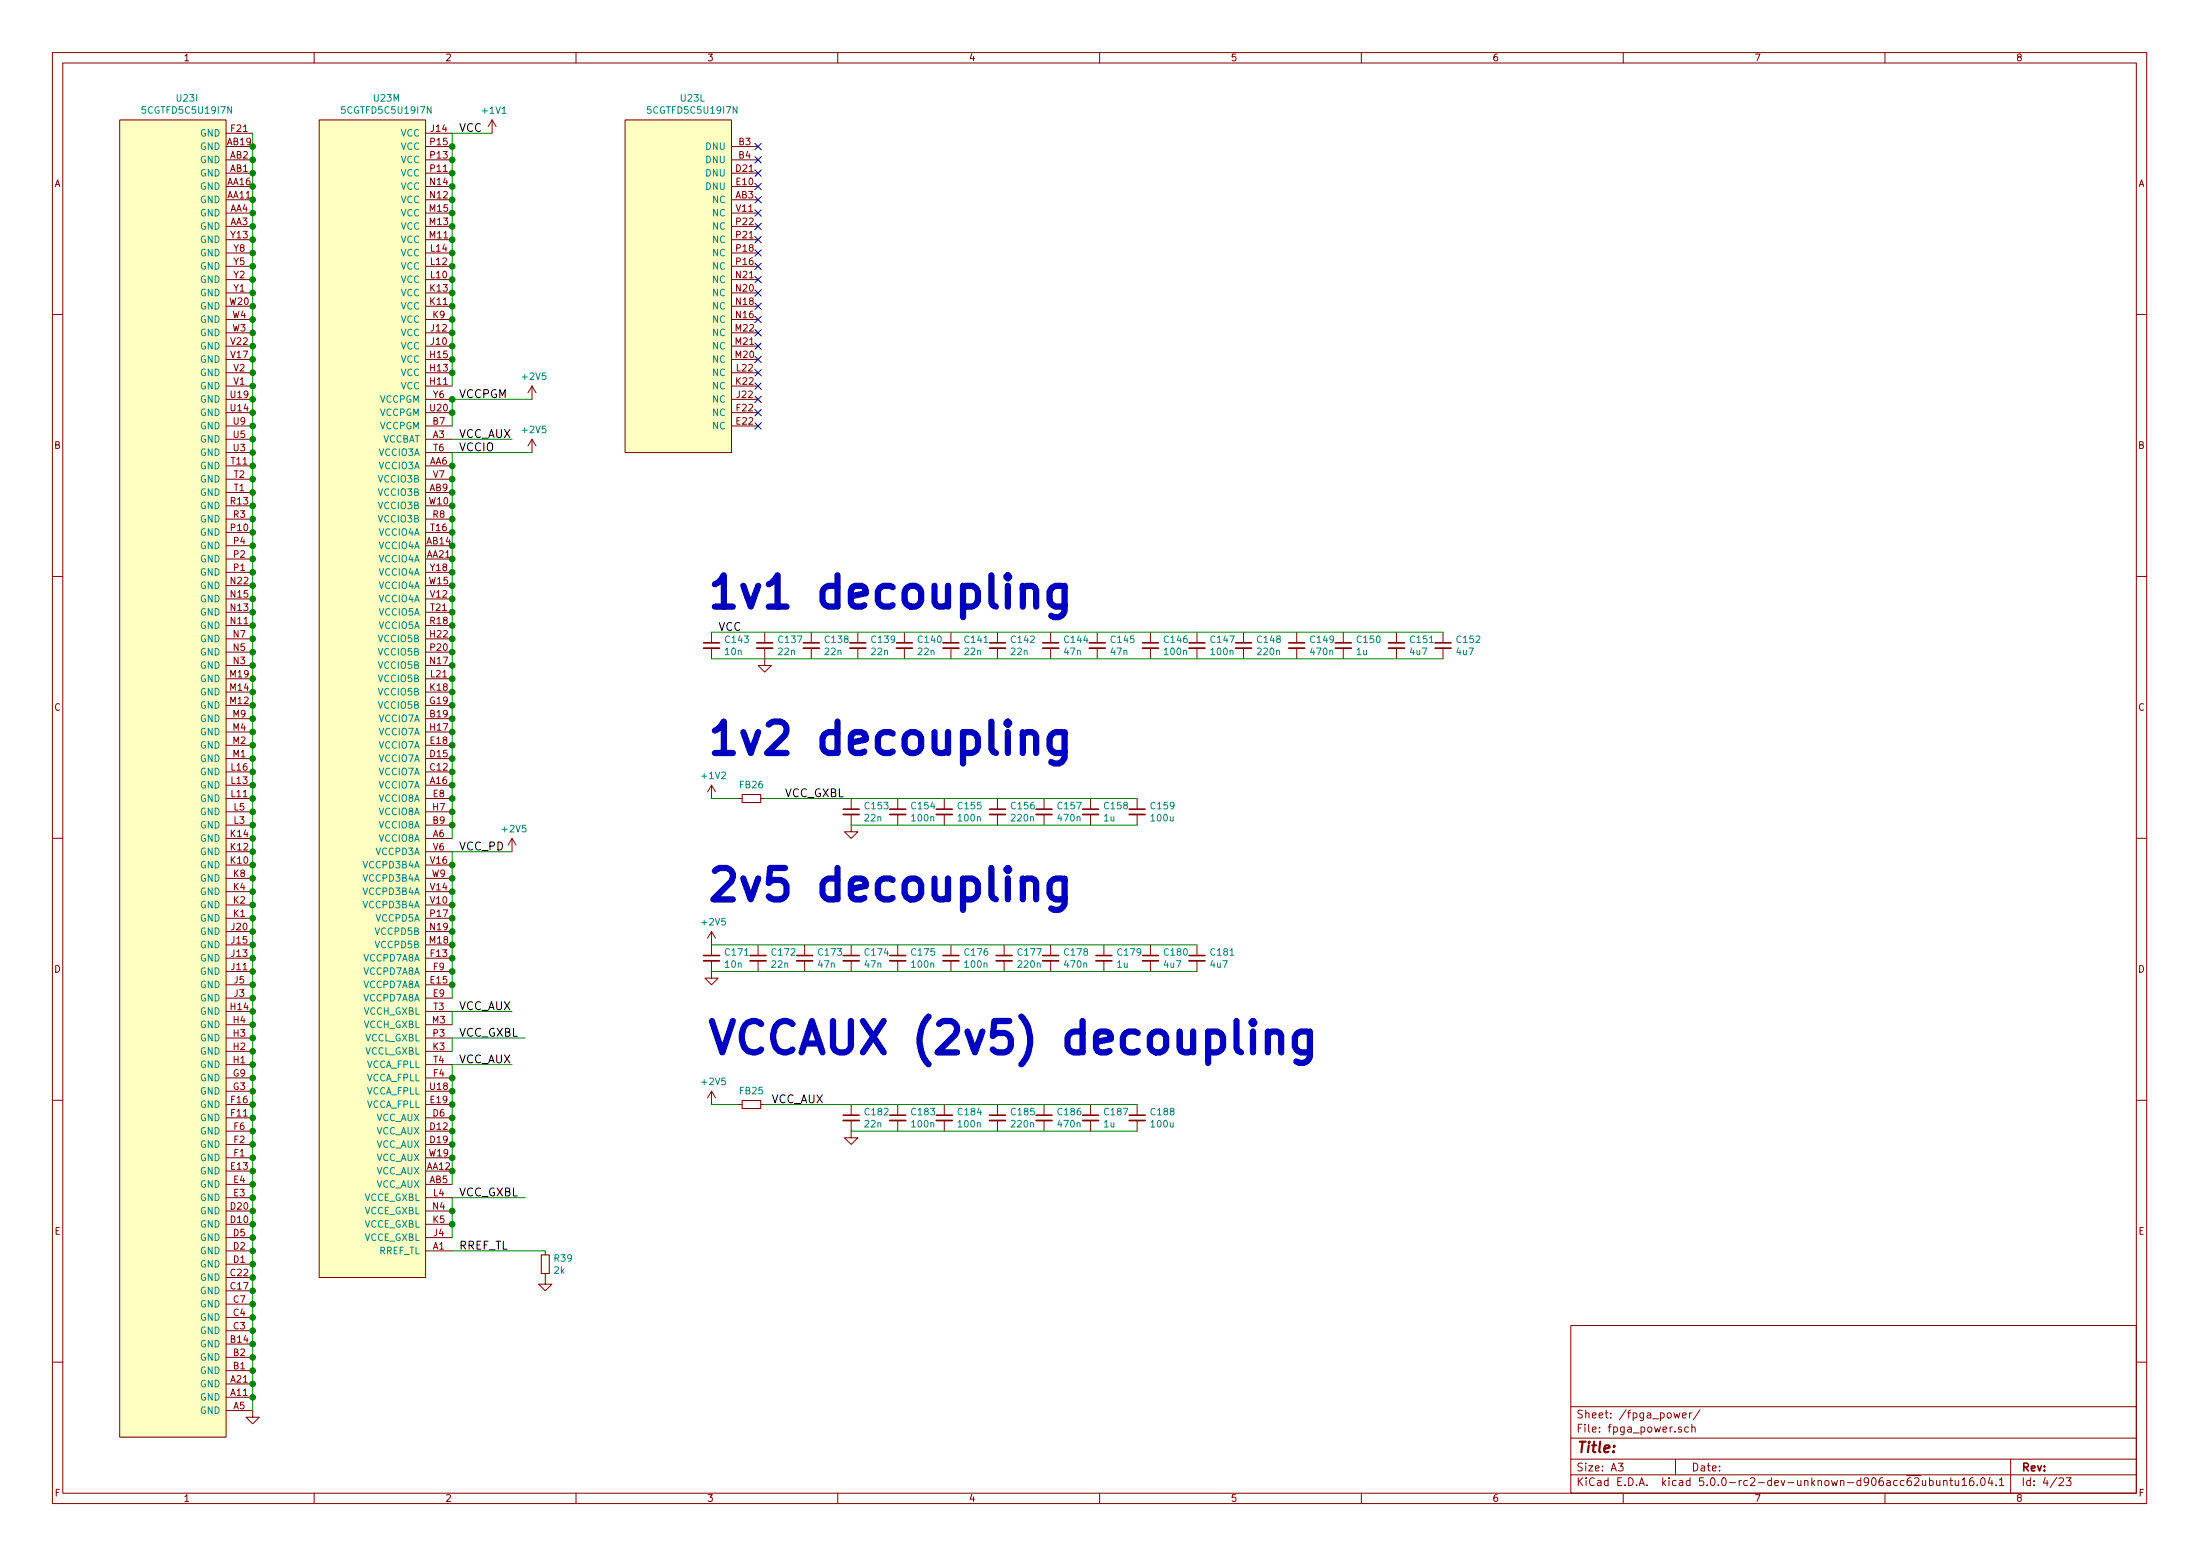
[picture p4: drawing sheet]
EESchema Schematic File Version 4
LIBS:ovc-cache
EELAYER 26 0
EELAYER END
$Descr A3 16535 11693
encoding utf-8
Sheet 4 23
Title ""
Date ""
Rev ""
Comp ""
Comment1 ""
Comment2 ""
Comment3 ""
Comment4 ""
$EndDescr
$Comp
L device:R_Small R39
U 1 1
P 4100 9500
F 0 "R39" H 4159 9546 50  0000 L CNN
F 1 "2k" H 4159 9455 50  0000 L CNN
F 2 "Resistors_SMD:R_0201" H 4100 9500 50  0001 C CNN
F 3 "" H 4100 9500 50  0001 C CNN
F 4 "digikey" H 4159 9646 50  0001 C CNN "D1"
F 5 "P2.00KAB" H 4159 9646 50  0001 C CNN "D1PN"
F 6 "Panasonic" H 4159 9646 50  0001 C CNN "MFN"
F 7 "ERJ-1GEF2001C" H 4159 9646 50  0001 C CNN "MPN"
	1    4100 9500
	1    0    0    -1  
$EndComp
$Comp
L 5cgtfd5_u484:5CGTFD5U19 U23
U 9 1
P 900 5800
F 0 "U23" H 1406 10865 50  0000 C CNN
F 1 "5CGTFD5C5U19I7N" H 1406 10774 50  0000 C CNN
F 2 "BGA:INTEL_U484" H 900 5800 50  0001 C CNN
F 3 "" H 900 5800 50  0001 C CNN
F 4 "mouser" H 900 5800 50  0001 C CNN "D1"
F 5 "989-5CGTFD5C5U19I7N" H 900 5800 50  0001 C CNN "D1PN"
F 6 "Altera" H 900 5800 50  0001 C CNN "MFN"
F 7 "5CGTFD5C5U19I7N" H 1406 10965 50  0001 C CNN "MPN"
	9    900  5800
	1    0    0    -1  
$EndComp
$Comp
L 5cgtfd5_u484:5CGTFD5U19 U23
U 12 1
P 4700 2100
F 0 "U23" H 5206 3465 50  0000 C CNN
F 1 "5CGTFD5C5U19I7N" H 5206 3374 50  0000 C CNN
F 2 "BGA:INTEL_U484" H 4700 2100 50  0001 C CNN
F 3 "" H 4700 2100 50  0001 C CNN
F 4 "mouser" H 4700 2100 50  0001 C CNN "D1"
F 5 "989-5CGTFD5C5U19I7N" H 4700 2100 50  0001 C CNN "D1PN"
F 6 "Altera" H 4700 2100 50  0001 C CNN "MFN"
F 7 "5CGTFD5C5U19I7N" H 5206 3565 50  0001 C CNN "MPN"
	12   4700 2100
	1    0    0    -1  
$EndComp
$Comp
L 5cgtfd5_u484:5CGTFD5U19 U23
U 13 1
P 2400 5200
F 0 "U23" H 2906 9665 50  0000 C CNN
F 1 "5CGTFD5C5U19I7N" H 2906 9574 50  0000 C CNN
F 2 "BGA:INTEL_U484" H 2400 5200 50  0001 C CNN
F 3 "" H 2400 5200 50  0001 C CNN
F 4 "mouser" H 2400 5200 50  0001 C CNN "D1"
F 5 "989-5CGTFD5C5U19I7N" H 2400 5200 50  0001 C CNN "D1PN"
F 6 "Altera" H 2400 5200 50  0001 C CNN "MFN"
F 7 "5CGTFD5C5U19I7N" H 2906 9765 50  0001 C CNN "MPN"
	13   2400 5200
	1    0    0    -1  
$EndComp
$Comp
L power:GND #PWR0177
U 1 1
P 1900 10600
F 0 "#PWR0177" H 1900 10350 50  0001 C CNN
F 1 "GND" H 1905 10427 50  0001 C CNN
F 2 "" H 1900 10600 50  0001 C CNN
F 3 "" H 1900 10600 50  0001 C CNN
	1    1900 10600
	1    0    0    -1  
$EndComp
$Comp
L power:+1V1 #PWR0178
U 1 1
P 3700 1000
F 0 "#PWR0178" H 3700 850 50  0001 C CNN
F 1 "+1V1" H 3715 1173 50  0000 C CNN
F 2 "" H 3700 1000 50  0001 C CNN
F 3 "" H 3700 1000 50  0001 C CNN
	1    3700 1000
	1    0    0    -1  
$EndComp
$Comp
L power:GND #PWR0179
U 1 1
P 4100 9600
F 0 "#PWR0179" H 4100 9350 50  0001 C CNN
F 1 "GND" H 4105 9427 50  0001 C CNN
F 2 "" H 4100 9600 50  0001 C CNN
F 3 "" H 4100 9600 50  0001 C CNN
	1    4100 9600
	1    0    0    -1  
$EndComp
$Comp
L power:+1V2 #PWR0180
U 1 1
P 5350 6000
F 0 "#PWR0180" H 5350 5850 50  0001 C CNN
F 1 "+1V2" H 5365 6173 50  0000 C CNN
F 2 "" H 5350 6000 50  0001 C CNN
F 3 "" H 5350 6000 50  0001 C CNN
	1    5350 6000
	1    0    0    -1  
$EndComp
$Comp
L device:R_Small FB26
U 1 1
P 5650 6000
F 0 "FB26" V 5546 6000 50  0000 C CNN
F 1 "60" V 5545 6000 50  0001 C CNN
F 2 "Resistors_SMD:R_0402" H 5650 6000 50  0001 C CNN
F 3 "" H 5650 6000 50  0001 C CNN
F 4 "digikey" H 5546 6100 50  0001 C CNN "D1"
F 5 "490-11023" H 5546 6100 50  0001 C CNN "D1PN"
F 6 "Murata" H 5546 6100 50  0001 C CNN "MFN"
F 7 "BLM15PX600SN1D" H 5546 6100 50  0001 C CNN "MPN"
	1    5650 6000
	0    1    1    0   
$EndComp
$Comp
L device:R_Small FB25
U 1 1
P 5650 8300
F 0 "FB25" V 5546 8300 50  0000 C CNN
F 1 "60" V 5545 8300 50  0001 C CNN
F 2 "Resistors_SMD:R_0402" H 5650 8300 50  0001 C CNN
F 3 "" H 5650 8300 50  0001 C CNN
F 4 "digikey" H 5546 8400 50  0001 C CNN "D1"
F 5 "490-11023" H 5546 8400 50  0001 C CNN "D1PN"
F 6 "Murata" H 5546 8400 50  0001 C CNN "MFN"
F 7 "BLM15PX600SN1D" H 5546 8400 50  0001 C CNN "MPN"
	1    5650 8300
	0    1    1    0   
$EndComp
$Comp
L power:+2V5 #PWR0181
U 1 1
P 5350 8300
F 0 "#PWR0181" H 5350 8150 50  0001 C CNN
F 1 "+2V5" H 5365 8473 50  0000 C CNN
F 2 "" H 5350 8300 50  0001 C CNN
F 3 "" H 5350 8300 50  0001 C CNN
	1    5350 8300
	1    0    0    -1  
$EndComp
$Comp
L power:+2V5 #PWR0182
U 1 1
P 3850 6400
F 0 "#PWR0182" H 3850 6250 50  0001 C CNN
F 1 "+2V5" H 3865 6573 50  0000 C CNN
F 2 "" H 3850 6400 50  0001 C CNN
F 3 "" H 3850 6400 50  0001 C CNN
	1    3850 6400
	1    0    0    -1  
$EndComp
$Comp
L power:+2V5 #PWR0183
U 1 1
P 4000 3400
F 0 "#PWR0183" H 4000 3250 50  0001 C CNN
F 1 "+2V5" H 4015 3573 50  0000 C CNN
F 2 "" H 4000 3400 50  0001 C CNN
F 3 "" H 4000 3400 50  0001 C CNN
	1    4000 3400
	1    0    0    -1  
$EndComp
$Comp
L power:+2V5 #PWR0195
U 1 1
P 4000 3000
F 0 "#PWR0195" H 4000 2850 50  0001 C CNN
F 1 "+2V5" H 4015 3173 50  0000 C CNN
F 2 "" H 4000 3000 50  0001 C CNN
F 3 "" H 4000 3000 50  0001 C CNN
	1    4000 3000
	1    0    0    -1  
$EndComp
$Comp
L device:C_Small C137
U 1 1
P 5750 4850
F 0 "C137" H 5842 4896 50  0000 L CNN
F 1 "22n" H 5842 4805 50  0000 L CNN
F 2 "Capacitors_SMD:C_0201" H 5750 4850 50  0001 C CNN
F 3 "" H 5750 4850 50  0001 C CNN
F 4 "digikey" H 5842 4996 50  0001 C CNN "D1"
F 5 "587-1181-1" H 5842 4996 50  0001 C CNN "D1PN"
F 6 "Taiyo Yuden" H 5842 4996 50  0001 C CNN "MFN"
F 7 "LMK063BJ223KP-F" H 5842 4996 50  0001 C CNN "MPN"
	1    5750 4850
	1    0    0    -1  
$EndComp
$Comp
L power:GND #PWR0198
U 1 1
P 5750 4950
F 0 "#PWR0198" H 5750 4700 50  0001 C CNN
F 1 "GND" H 5755 4777 50  0001 C CNN
F 2 "" H 5750 4950 50  0001 C CNN
F 3 "" H 5750 4950 50  0001 C CNN
	1    5750 4950
	1    0    0    -1  
$EndComp
$Comp
L device:C_Small C138
U 1 1
P 6100 4850
F 0 "C138" H 6192 4896 50  0000 L CNN
F 1 "22n" H 6192 4805 50  0000 L CNN
F 2 "Capacitors_SMD:C_0201" H 6100 4850 50  0001 C CNN
F 3 "" H 6100 4850 50  0001 C CNN
F 4 "digikey" H 6192 4996 50  0001 C CNN "D1"
F 5 "587-1181-1" H 6192 4996 50  0001 C CNN "D1PN"
F 6 "Taiyo Yuden" H 6192 4996 50  0001 C CNN "MFN"
F 7 "LMK063BJ223KP-F" H 6192 4996 50  0001 C CNN "MPN"
	1    6100 4850
	1    0    0    -1  
$EndComp
$Comp
L device:C_Small C139
U 1 1
P 6450 4850
F 0 "C139" H 6542 4896 50  0000 L CNN
F 1 "22n" H 6542 4805 50  0000 L CNN
F 2 "Capacitors_SMD:C_0201" H 6450 4850 50  0001 C CNN
F 3 "" H 6450 4850 50  0001 C CNN
F 4 "digikey" H 6542 4996 50  0001 C CNN "D1"
F 5 "587-1181-1" H 6542 4996 50  0001 C CNN "D1PN"
F 6 "Taiyo Yuden" H 6542 4996 50  0001 C CNN "MFN"
F 7 "LMK063BJ223KP-F" H 6542 4996 50  0001 C CNN "MPN"
	1    6450 4850
	1    0    0    -1  
$EndComp
$Comp
L device:C_Small C140
U 1 1
P 6800 4850
F 0 "C140" H 6892 4896 50  0000 L CNN
F 1 "22n" H 6892 4805 50  0000 L CNN
F 2 "Capacitors_SMD:C_0201" H 6800 4850 50  0001 C CNN
F 3 "" H 6800 4850 50  0001 C CNN
F 4 "digikey" H 6892 4996 50  0001 C CNN "D1"
F 5 "587-1181-1" H 6892 4996 50  0001 C CNN "D1PN"
F 6 "Taiyo Yuden" H 6892 4996 50  0001 C CNN "MFN"
F 7 "LMK063BJ223KP-F" H 6892 4996 50  0001 C CNN "MPN"
	1    6800 4850
	1    0    0    -1  
$EndComp
$Comp
L device:C_Small C141
U 1 1
P 7150 4850
F 0 "C141" H 7242 4896 50  0000 L CNN
F 1 "22n" H 7242 4805 50  0000 L CNN
F 2 "Capacitors_SMD:C_0201" H 7150 4850 50  0001 C CNN
F 3 "" H 7150 4850 50  0001 C CNN
F 4 "digikey" H 7242 4996 50  0001 C CNN "D1"
F 5 "587-1181-1" H 7242 4996 50  0001 C CNN "D1PN"
F 6 "Taiyo Yuden" H 7242 4996 50  0001 C CNN "MFN"
F 7 "LMK063BJ223KP-F" H 7242 4996 50  0001 C CNN "MPN"
	1    7150 4850
	1    0    0    -1  
$EndComp
$Comp
L device:C_Small C142
U 1 1
P 7500 4850
F 0 "C142" H 7592 4896 50  0000 L CNN
F 1 "22n" H 7592 4805 50  0000 L CNN
F 2 "Capacitors_SMD:C_0201" H 7500 4850 50  0001 C CNN
F 3 "" H 7500 4850 50  0001 C CNN
F 4 "digikey" H 7592 4996 50  0001 C CNN "D1"
F 5 "587-1181-1" H 7592 4996 50  0001 C CNN "D1PN"
F 6 "Taiyo Yuden" H 7592 4996 50  0001 C CNN "MFN"
F 7 "LMK063BJ223KP-F" H 7592 4996 50  0001 C CNN "MPN"
	1    7500 4850
	1    0    0    -1  
$EndComp
$Comp
L Device:C_Small C143
U 1 1
P 5350 4850
F 0 "C143" H 5442 4896 50  0000 L CNN
F 1 "10n" H 5442 4805 50  0000 L CNN
F 2 "Capacitors_SMD:C_0201" H 5350 4850 50  0001 C CNN
F 3 "" H 5350 4850 50  0001 C CNN
F 4 "digikey" H 5442 4996 50  0001 C CNN "D1"
F 5 "490-3194" H 5442 4996 50  0001 C CNN "D1PN"
F 6 "Murata" H 5442 4996 50  0001 C CNN "MFN"
F 7 "GRM033R71A103KA01D" H 5442 4996 50  0001 C CNN "MPN"
	1    5350 4850
	1    0    0    -1  
$EndComp
$Comp
L device:C_Small C144
U 1 1
P 7900 4850
F 0 "C144" H 7992 4896 50  0000 L CNN
F 1 "47n" H 7992 4805 50  0000 L CNN
F 2 "Capacitors_SMD:C_0201" H 7900 4850 50  0001 C CNN
F 3 "" H 7900 4850 50  0001 C CNN
F 4 "digikey" H 7992 4996 50  0001 C CNN "D1"
F 5 "587-2242" H 7992 4996 50  0001 C CNN "D1PN"
F 6 "Taiyo Yuden" H 7992 4996 50  0001 C CNN "MFN"
F 7 "LMK063BJ473KP-F" H 7992 4996 50  0001 C CNN "MPN"
	1    7900 4850
	1    0    0    -1  
$EndComp
$Comp
L device:C_Small C145
U 1 1
P 8250 4850
F 0 "C145" H 8342 4896 50  0000 L CNN
F 1 "47n" H 8342 4805 50  0000 L CNN
F 2 "Capacitors_SMD:C_0201" H 8250 4850 50  0001 C CNN
F 3 "" H 8250 4850 50  0001 C CNN
F 4 "digikey" H 8342 4996 50  0001 C CNN "D1"
F 5 "587-2242" H 8342 4996 50  0001 C CNN "D1PN"
F 6 "Taiyo Yuden" H 8342 4996 50  0001 C CNN "MFN"
F 7 "LMK063BJ473KP-F" H 8342 4996 50  0001 C CNN "MPN"
	1    8250 4850
	1    0    0    -1  
$EndComp
$Comp
L device:C_Small C146
U 1 1
P 8650 4850
F 0 "C146" H 8742 4896 50  0000 L CNN
F 1 "100n" H 8742 4805 50  0000 L CNN
F 2 "Capacitors_SMD:C_0201" H 8650 4850 50  0001 C CNN
F 3 "" H 8650 4850 50  0001 C CNN
F 4 "digikey" H 8742 4996 50  0001 C CNN "D1"
F 5 "490-5881" H 8742 4996 50  0001 C CNN "D1PN"
F 6 "Murata" H 8742 4996 50  0001 C CNN "MFN"
F 7 "GRM033R61A104KE15D" H 8742 4996 50  0001 C CNN "MPN"
	1    8650 4850
	1    0    0    -1  
$EndComp
$Comp
L device:C_Small C147
U 1 1
P 9000 4850
F 0 "C147" H 9092 4896 50  0000 L CNN
F 1 "100n" H 9092 4805 50  0000 L CNN
F 2 "Capacitors_SMD:C_0201" H 9000 4850 50  0001 C CNN
F 3 "" H 9000 4850 50  0001 C CNN
F 4 "digikey" H 9092 4996 50  0001 C CNN "D1"
F 5 "490-5881" H 9092 4996 50  0001 C CNN "D1PN"
F 6 "Murata" H 9092 4996 50  0001 C CNN "MFN"
F 7 "GRM033R61A104KE15D" H 9092 4996 50  0001 C CNN "MPN"
	1    9000 4850
	1    0    0    -1  
$EndComp
$Comp
L device:C_Small C148
U 1 1
P 9350 4850
F 0 "C148" H 9442 4896 50  0000 L CNN
F 1 "220n" H 9442 4805 50  0000 L CNN
F 2 "Capacitors_SMD:C_0201" H 9350 4850 50  0001 C CNN
F 3 "" H 9350 4850 50  0001 C CNN
F 4 "digikey" H 9442 4996 50  0001 C CNN "D1"
F 5 "587-2483" H 9442 4996 50  0001 C CNN "D1PN"
F 6 "Taiyo Yuden" H 9442 4996 50  0001 C CNN "MFN"
F 7 "LMK063BJ224MP-F" H 9442 4996 50  0001 C CNN "MPN"
	1    9350 4850
	1    0    0    -1  
$EndComp
$Comp
L device:C_Small C149
U 1 1
P 9750 4850
F 0 "C149" H 9842 4896 50  0000 L CNN
F 1 "470n" H 9842 4805 50  0000 L CNN
F 2 "Capacitors_SMD:C_0402" H 9750 4850 50  0001 C CNN
F 3 "" H 9750 4850 50  0001 C CNN
F 4 "digikey" H 9842 4996 50  0001 C CNN "D1"
F 5 "587-3497" H 9842 4996 50  0001 C CNN "D1PN"
F 6 "Taiyo Yuden" H 9842 4996 50  0001 C CNN "MFN"
F 7 "UMK105ABJ474KV-F" H 9842 4996 50  0001 C CNN "MPN"
	1    9750 4850
	1    0    0    -1  
$EndComp
$Comp
L device:C_Small C150
U 1 1
P 10100 4850
F 0 "C150" H 10192 4896 50  0000 L CNN
F 1 "1u" H 10192 4805 50  0000 L CNN
F 2 "Capacitors_SMD:C_0402" H 10100 4850 50  0001 C CNN
F 3 "" H 10100 4850 50  0001 C CNN
F 4 "digikey" H 10192 4996 50  0001 C CNN "D1"
F 5 "445-13185" H 10192 4996 50  0001 C CNN "D1PN"
F 6 "TDK" H 10192 4996 50  0001 C CNN "MFN"
F 7 "CGB2A1X5R1E105K033BC" H 10192 4996 50  0001 C CNN "MPN"
	1    10100 4850
	1    0    0    -1  
$EndComp
$Comp
L device:C_Small C151
U 1 1
P 10500 4850
F 0 "C151" H 10592 4896 50  0000 L CNN
F 1 "4u7" H 10592 4805 50  0000 L CNN
F 2 "Capacitors_SMD:C_0402" H 10500 4850 50  0001 C CNN
F 3 "" H 10500 4850 50  0001 C CNN
F 4 "digikey" H 10592 4996 50  0001 C CNN "D1"
F 5 "445-8023" H 10592 4996 50  0001 C CNN "D1PN"
F 6 "TDK" H 10592 4996 50  0001 C CNN "MFN"
F 7 "C1005X5R1A475M050BC" H 10592 4996 50  0001 C CNN "MPN"
	1    10500 4850
	1    0    0    -1  
$EndComp
$Comp
L device:C_Small C152
U 1 1
P 10850 4850
F 0 "C152" H 10942 4896 50  0000 L CNN
F 1 "4u7" H 10942 4805 50  0000 L CNN
F 2 "Capacitors_SMD:C_0402" H 10850 4850 50  0001 C CNN
F 3 "" H 10850 4850 50  0001 C CNN
F 4 "digikey" H 10942 4996 50  0001 C CNN "D1"
F 5 "445-8023" H 10942 4996 50  0001 C CNN "D1PN"
F 6 "TDK" H 10942 4996 50  0001 C CNN "MFN"
F 7 "C1005X5R1A475M050BC" H 10942 4996 50  0001 C CNN "MPN"
	1    10850 4850
	1    0    0    -1  
$EndComp
$Comp
L device:C_Small C153
U 1 1
P 6400 6100
F 0 "C153" H 6492 6146 50  0000 L CNN
F 1 "22n" H 6492 6055 50  0000 L CNN
F 2 "Capacitors_SMD:C_0201" H 6400 6100 50  0001 C CNN
F 3 "" H 6400 6100 50  0001 C CNN
F 4 "digikey" H 6492 6246 50  0001 C CNN "D1"
F 5 "587-1181-1" H 6492 6246 50  0001 C CNN "D1PN"
F 6 "Taiyo Yuden" H 6492 6246 50  0001 C CNN "MFN"
F 7 "LMK063BJ223KP-F" H 6492 6246 50  0001 C CNN "MPN"
	1    6400 6100
	1    0    0    -1  
$EndComp
$Comp
L device:C_Small C154
U 1 1
P 6750 6100
F 0 "C154" H 6842 6146 50  0000 L CNN
F 1 "100n" H 6842 6055 50  0000 L CNN
F 2 "Capacitors_SMD:C_0201" H 6750 6100 50  0001 C CNN
F 3 "" H 6750 6100 50  0001 C CNN
F 4 "digikey" H 6842 6246 50  0001 C CNN "D1"
F 5 "490-5881" H 6842 6246 50  0001 C CNN "D1PN"
F 6 "Murata" H 6842 6246 50  0001 C CNN "MFN"
F 7 "GRM033R61A104KE15D" H 6842 6246 50  0001 C CNN "MPN"
	1    6750 6100
	1    0    0    -1  
$EndComp
$Comp
L device:C_Small C155
U 1 1
P 7100 6100
F 0 "C155" H 7192 6146 50  0000 L CNN
F 1 "100n" H 7192 6055 50  0000 L CNN
F 2 "Capacitors_SMD:C_0201" H 7100 6100 50  0001 C CNN
F 3 "" H 7100 6100 50  0001 C CNN
F 4 "digikey" H 7192 6246 50  0001 C CNN "D1"
F 5 "490-5881" H 7192 6246 50  0001 C CNN "D1PN"
F 6 "Murata" H 7192 6246 50  0001 C CNN "MFN"
F 7 "GRM033R61A104KE15D" H 7192 6246 50  0001 C CNN "MPN"
	1    7100 6100
	1    0    0    -1  
$EndComp
$Comp
L device:C_Small C156
U 1 1
P 7500 6100
F 0 "C156" H 7592 6146 50  0000 L CNN
F 1 "220n" H 7592 6055 50  0000 L CNN
F 2 "Capacitors_SMD:C_0201" H 7500 6100 50  0001 C CNN
F 3 "" H 7500 6100 50  0001 C CNN
F 4 "digikey" H 7592 6246 50  0001 C CNN "D1"
F 5 "587-2483" H 7592 6246 50  0001 C CNN "D1PN"
F 6 "Taiyo Yuden" H 7592 6246 50  0001 C CNN "MFN"
F 7 "LMK063BJ224MP-F" H 7592 6246 50  0001 C CNN "MPN"
	1    7500 6100
	1    0    0    -1  
$EndComp
$Comp
L device:C_Small C157
U 1 1
P 7850 6100
F 0 "C157" H 7942 6146 50  0000 L CNN
F 1 "470n" H 7942 6055 50  0000 L CNN
F 2 "Capacitors_SMD:C_0402" H 7850 6100 50  0001 C CNN
F 3 "" H 7850 6100 50  0001 C CNN
F 4 "digikey" H 7942 6246 50  0001 C CNN "D1"
F 5 "587-3497" H 7942 6246 50  0001 C CNN "D1PN"
F 6 "Taiyo Yuden" H 7942 6246 50  0001 C CNN "MFN"
F 7 "UMK105ABJ474KV-F" H 7942 6246 50  0001 C CNN "MPN"
	1    7850 6100
	1    0    0    -1  
$EndComp
$Comp
L power:GND #PWR0199
U 1 1
P 6400 6200
F 0 "#PWR0199" H 6400 5950 50  0001 C CNN
F 1 "GND" H 6405 6027 50  0001 C CNN
F 2 "" H 6400 6200 50  0001 C CNN
F 3 "" H 6400 6200 50  0001 C CNN
	1    6400 6200
	1    0    0    -1  
$EndComp
$Comp
L device:C_Small C159
U 1 1
P 8550 6100
F 0 "C159" H 8642 6146 50  0000 L CNN
F 1 "100u" H 8642 6055 50  0000 L CNN
F 2 "Capacitors_SMD:C_0805" H 8550 6100 50  0001 C CNN
F 3 "" H 8550 6100 50  0001 C CNN
F 4 "digikey" H 8642 6246 50  0001 C CNN "D1"
F 5 "490-10510" H 8642 6246 50  0001 C CNN "D1PN"
F 6 "Murata" H 8642 6246 50  0001 C CNN "MFN"
F 7 "GRM21BR60G107ME15L" H 8642 6246 50  0001 C CNN "MPN"
	1    8550 6100
	1    0    0    -1  
$EndComp
$Comp
L device:C_Small C158
U 1 1
P 8200 6100
F 0 "C158" H 8292 6146 50  0000 L CNN
F 1 "1u" H 8292 6055 50  0000 L CNN
F 2 "Capacitors_SMD:C_0402" H 8200 6100 50  0001 C CNN
F 3 "" H 8200 6100 50  0001 C CNN
F 4 "digikey" H 8292 6246 50  0001 C CNN "D1"
F 5 "445-13185" H 8292 6246 50  0001 C CNN "D1PN"
F 6 "TDK" H 8292 6246 50  0001 C CNN "MFN"
F 7 "CGB2A1X5R1E105K033BC" H 8292 6246 50  0001 C CNN "MPN"
	1    8200 6100
	1    0    0    -1  
$EndComp
$Comp
L power:+2V5 #PWR0200
U 1 1
P 5350 7100
F 0 "#PWR0200" H 5350 6950 50  0001 C CNN
F 1 "+2V5" H 5365 7273 50  0000 C CNN
F 2 "" H 5350 7100 50  0001 C CNN
F 3 "" H 5350 7100 50  0001 C CNN
	1    5350 7100
	1    0    0    -1  
$EndComp
$Comp
L device:C_Small C175
U 1 1
P 6750 7200
F 0 "C175" H 6842 7246 50  0000 L CNN
F 1 "100n" H 6842 7155 50  0000 L CNN
F 2 "Capacitors_SMD:C_0201" H 6750 7200 50  0001 C CNN
F 3 "" H 6750 7200 50  0001 C CNN
F 4 "digikey" H 6842 7346 50  0001 C CNN "D1"
F 5 "490-5881" H 6842 7346 50  0001 C CNN "D1PN"
F 6 "Murata" H 6842 7346 50  0001 C CNN "MFN"
F 7 "GRM033R61A104KE15D" H 6842 7346 50  0001 C CNN "MPN"
	1    6750 7200
	1    0    0    -1  
$EndComp
$Comp
L device:C_Small C171
U 1 1
P 5350 7200
F 0 "C171" H 5442 7246 50  0000 L CNN
F 1 "10n" H 5442 7155 50  0000 L CNN
F 2 "Capacitors_SMD:C_0201" H 5350 7200 50  0001 C CNN
F 3 "" H 5350 7200 50  0001 C CNN
F 4 "digikey" H 5442 7346 50  0001 C CNN "D1"
F 5 "490-3194" H 5442 7346 50  0001 C CNN "D1PN"
F 6 "Murata" H 5442 7346 50  0001 C CNN "MFN"
F 7 "GRM033R71A103KA01D" H 5442 7346 50  0001 C CNN "MPN"
	1    5350 7200
	1    0    0    -1  
$EndComp
$Comp
L device:C_Small C173
U 1 1
P 6050 7200
F 0 "C173" H 6142 7246 50  0000 L CNN
F 1 "47n" H 6142 7155 50  0000 L CNN
F 2 "Capacitors_SMD:C_0201" H 6050 7200 50  0001 C CNN
F 3 "" H 6050 7200 50  0001 C CNN
F 4 "digikey" H 6142 7346 50  0001 C CNN "D1"
F 5 "587-2242" H 6142 7346 50  0001 C CNN "D1PN"
F 6 "Taiyo Yuden" H 6142 7346 50  0001 C CNN "MFN"
F 7 "LMK063BJ473KP-F" H 6142 7346 50  0001 C CNN "MPN"
	1    6050 7200
	1    0    0    -1  
$EndComp
$Comp
L device:C_Small C174
U 1 1
P 6400 7200
F 0 "C174" H 6492 7246 50  0000 L CNN
F 1 "47n" H 6492 7155 50  0000 L CNN
F 2 "Capacitors_SMD:C_0201" H 6400 7200 50  0001 C CNN
F 3 "" H 6400 7200 50  0001 C CNN
F 4 "digikey" H 6492 7346 50  0001 C CNN "D1"
F 5 "587-2242" H 6492 7346 50  0001 C CNN "D1PN"
F 6 "Taiyo Yuden" H 6492 7346 50  0001 C CNN "MFN"
F 7 "LMK063BJ473KP-F" H 6492 7346 50  0001 C CNN "MPN"
	1    6400 7200
	1    0    0    -1  
$EndComp
$Comp
L device:C_Small C172
U 1 1
P 5700 7200
F 0 "C172" H 5792 7246 50  0000 L CNN
F 1 "22n" H 5792 7155 50  0000 L CNN
F 2 "Capacitors_SMD:C_0201" H 5700 7200 50  0001 C CNN
F 3 "" H 5700 7200 50  0001 C CNN
F 4 "digikey" H 5792 7346 50  0001 C CNN "D1"
F 5 "587-1181-1" H 5792 7346 50  0001 C CNN "D1PN"
F 6 "Taiyo Yuden" H 5792 7346 50  0001 C CNN "MFN"
F 7 "LMK063BJ223KP-F" H 5792 7346 50  0001 C CNN "MPN"
	1    5700 7200
	1    0    0    -1  
$EndComp
$Comp
L device:C_Small C176
U 1 1
P 7150 7200
F 0 "C176" H 7242 7246 50  0000 L CNN
F 1 "100n" H 7242 7155 50  0000 L CNN
F 2 "Capacitors_SMD:C_0201" H 7150 7200 50  0001 C CNN
F 3 "" H 7150 7200 50  0001 C CNN
F 4 "digikey" H 7242 7346 50  0001 C CNN "D1"
F 5 "490-5881" H 7242 7346 50  0001 C CNN "D1PN"
F 6 "Murata" H 7242 7346 50  0001 C CNN "MFN"
F 7 "GRM033R61A104KE15D" H 7242 7346 50  0001 C CNN "MPN"
	1    7150 7200
	1    0    0    -1  
$EndComp
$Comp
L device:C_Small C177
U 1 1
P 7550 7200
F 0 "C177" H 7642 7246 50  0000 L CNN
F 1 "220n" H 7642 7155 50  0000 L CNN
F 2 "Capacitors_SMD:C_0201" H 7550 7200 50  0001 C CNN
F 3 "" H 7550 7200 50  0001 C CNN
F 4 "digikey" H 7642 7346 50  0001 C CNN "D1"
F 5 "587-2483" H 7642 7346 50  0001 C CNN "D1PN"
F 6 "Taiyo Yuden" H 7642 7346 50  0001 C CNN "MFN"
F 7 "LMK063BJ224MP-F" H 7642 7346 50  0001 C CNN "MPN"
	1    7550 7200
	1    0    0    -1  
$EndComp
$Comp
L device:C_Small C178
U 1 1
P 7900 7200
F 0 "C178" H 7992 7246 50  0000 L CNN
F 1 "470n" H 7992 7155 50  0000 L CNN
F 2 "Capacitors_SMD:C_0402" H 7900 7200 50  0001 C CNN
F 3 "" H 7900 7200 50  0001 C CNN
F 4 "digikey" H 7992 7346 50  0001 C CNN "D1"
F 5 "587-3497" H 7992 7346 50  0001 C CNN "D1PN"
F 6 "Taiyo Yuden" H 7992 7346 50  0001 C CNN "MFN"
F 7 "UMK105ABJ474KV-F" H 7992 7346 50  0001 C CNN "MPN"
	1    7900 7200
	1    0    0    -1  
$EndComp
$Comp
L device:C_Small C179
U 1 1
P 8300 7200
F 0 "C179" H 8392 7246 50  0000 L CNN
F 1 "1u" H 8392 7155 50  0000 L CNN
F 2 "Capacitors_SMD:C_0402" H 8300 7200 50  0001 C CNN
F 3 "" H 8300 7200 50  0001 C CNN
F 4 "digikey" H 8392 7346 50  0001 C CNN "D1"
F 5 "445-13185" H 8392 7346 50  0001 C CNN "D1PN"
F 6 "TDK" H 8392 7346 50  0001 C CNN "MFN"
F 7 "CGB2A1X5R1E105K033BC" H 8392 7346 50  0001 C CNN "MPN"
	1    8300 7200
	1    0    0    -1  
$EndComp
$Comp
L device:C_Small C180
U 1 1
P 8650 7200
F 0 "C180" H 8742 7246 50  0000 L CNN
F 1 "4u7" H 8742 7155 50  0000 L CNN
F 2 "Capacitors_SMD:C_0402" H 8650 7200 50  0001 C CNN
F 3 "" H 8650 7200 50  0001 C CNN
F 4 "digikey" H 8742 7346 50  0001 C CNN "D1"
F 5 "445-8023" H 8742 7346 50  0001 C CNN "D1PN"
F 6 "TDK" H 8742 7346 50  0001 C CNN "MFN"
F 7 "C1005X5R1A475M050BC" H 8742 7346 50  0001 C CNN "MPN"
	1    8650 7200
	1    0    0    -1  
$EndComp
$Comp
L device:C_Small C181
U 1 1
P 9000 7200
F 0 "C181" H 9092 7246 50  0000 L CNN
F 1 "4u7" H 9092 7155 50  0000 L CNN
F 2 "Capacitors_SMD:C_0402" H 9000 7200 50  0001 C CNN
F 3 "" H 9000 7200 50  0001 C CNN
F 4 "digikey" H 9092 7346 50  0001 C CNN "D1"
F 5 "445-8023" H 9092 7346 50  0001 C CNN "D1PN"
F 6 "TDK" H 9092 7346 50  0001 C CNN "MFN"
F 7 "C1005X5R1A475M050BC" H 9092 7346 50  0001 C CNN "MPN"
	1    9000 7200
	1    0    0    -1  
$EndComp
$Comp
L power:GND #PWR0201
U 1 1
P 5350 7300
F 0 "#PWR0201" H 5350 7050 50  0001 C CNN
F 1 "GND" H 5355 7127 50  0001 C CNN
F 2 "" H 5350 7300 50  0001 C CNN
F 3 "" H 5350 7300 50  0001 C CNN
	1    5350 7300
	1    0    0    -1  
$EndComp
$Comp
L device:C_Small C182
U 1 1
P 6400 8400
F 0 "C182" H 6492 8446 50  0000 L CNN
F 1 "22n" H 6492 8355 50  0000 L CNN
F 2 "Capacitors_SMD:C_0201" H 6400 8400 50  0001 C CNN
F 3 "" H 6400 8400 50  0001 C CNN
F 4 "digikey" H 6492 8546 50  0001 C CNN "D1"
F 5 "587-1181-1" H 6492 8546 50  0001 C CNN "D1PN"
F 6 "Taiyo Yuden" H 6492 8546 50  0001 C CNN "MFN"
F 7 "LMK063BJ223KP-F" H 6492 8546 50  0001 C CNN "MPN"
	1    6400 8400
	1    0    0    -1  
$EndComp
$Comp
L device:C_Small C183
U 1 1
P 6750 8400
F 0 "C183" H 6842 8446 50  0000 L CNN
F 1 "100n" H 6842 8355 50  0000 L CNN
F 2 "Capacitors_SMD:C_0201" H 6750 8400 50  0001 C CNN
F 3 "" H 6750 8400 50  0001 C CNN
F 4 "digikey" H 6842 8546 50  0001 C CNN "D1"
F 5 "490-5881" H 6842 8546 50  0001 C CNN "D1PN"
F 6 "Murata" H 6842 8546 50  0001 C CNN "MFN"
F 7 "GRM033R61A104KE15D" H 6842 8546 50  0001 C CNN "MPN"
	1    6750 8400
	1    0    0    -1  
$EndComp
$Comp
L device:C_Small C184
U 1 1
P 7100 8400
F 0 "C184" H 7192 8446 50  0000 L CNN
F 1 "100n" H 7192 8355 50  0000 L CNN
F 2 "Capacitors_SMD:C_0201" H 7100 8400 50  0001 C CNN
F 3 "" H 7100 8400 50  0001 C CNN
F 4 "digikey" H 7192 8546 50  0001 C CNN "D1"
F 5 "490-5881" H 7192 8546 50  0001 C CNN "D1PN"
F 6 "Murata" H 7192 8546 50  0001 C CNN "MFN"
F 7 "GRM033R61A104KE15D" H 7192 8546 50  0001 C CNN "MPN"
	1    7100 8400
	1    0    0    -1  
$EndComp
$Comp
L device:C_Small C185
U 1 1
P 7500 8400
F 0 "C185" H 7592 8446 50  0000 L CNN
F 1 "220n" H 7592 8355 50  0000 L CNN
F 2 "Capacitors_SMD:C_0201" H 7500 8400 50  0001 C CNN
F 3 "" H 7500 8400 50  0001 C CNN
F 4 "digikey" H 7592 8546 50  0001 C CNN "D1"
F 5 "587-2483" H 7592 8546 50  0001 C CNN "D1PN"
F 6 "Taiyo Yuden" H 7592 8546 50  0001 C CNN "MFN"
F 7 "LMK063BJ224MP-F" H 7592 8546 50  0001 C CNN "MPN"
	1    7500 8400
	1    0    0    -1  
$EndComp
$Comp
L device:C_Small C186
U 1 1
P 7850 8400
F 0 "C186" H 7942 8446 50  0000 L CNN
F 1 "470n" H 7942 8355 50  0000 L CNN
F 2 "Capacitors_SMD:C_0402" H 7850 8400 50  0001 C CNN
F 3 "" H 7850 8400 50  0001 C CNN
F 4 "digikey" H 7942 8546 50  0001 C CNN "D1"
F 5 "587-3497" H 7942 8546 50  0001 C CNN "D1PN"
F 6 "Taiyo Yuden" H 7942 8546 50  0001 C CNN "MFN"
F 7 "UMK105ABJ474KV-F" H 7942 8546 50  0001 C CNN "MPN"
	1    7850 8400
	1    0    0    -1  
$EndComp
$Comp
L power:GND #PWR0202
U 1 1
P 6400 8500
F 0 "#PWR0202" H 6400 8250 50  0001 C CNN
F 1 "GND" H 6405 8327 50  0001 C CNN
F 2 "" H 6400 8500 50  0001 C CNN
F 3 "" H 6400 8500 50  0001 C CNN
	1    6400 8500
	1    0    0    -1  
$EndComp
$Comp
L device:C_Small C188
U 1 1
P 8550 8400
F 0 "C188" H 8642 8446 50  0000 L CNN
F 1 "100u" H 8642 8355 50  0000 L CNN
F 2 "Capacitors_SMD:C_0805" H 8550 8400 50  0001 C CNN
F 3 "" H 8550 8400 50  0001 C CNN
F 4 "digikey" H 8642 8546 50  0001 C CNN "D1"
F 5 "490-10510" H 8642 8546 50  0001 C CNN "D1PN"
F 6 "Murata" H 8642 8546 50  0001 C CNN "MFN"
F 7 "GRM21BR60G107ME15L" H 8642 8546 50  0001 C CNN "MPN"
	1    8550 8400
	1    0    0    -1  
$EndComp
$Comp
L device:C_Small C187
U 1 1
P 8200 8400
F 0 "C187" H 8292 8446 50  0000 L CNN
F 1 "1u" H 8292 8355 50  0000 L CNN
F 2 "Capacitors_SMD:C_0402" H 8200 8400 50  0001 C CNN
F 3 "" H 8200 8400 50  0001 C CNN
F 4 "digikey" H 8292 8546 50  0001 C CNN "D1"
F 5 "445-13185" H 8292 8546 50  0001 C CNN "D1PN"
F 6 "TDK" H 8292 8546 50  0001 C CNN "MFN"
F 7 "CGB2A1X5R1E105K033BC" H 8292 8546 50  0001 C CNN "MPN"
	1    8200 8400
	1    0    0    -1  
$EndComp
Text Label 3450 1000 0    60   ~ 0
VCC
Text Label 3450 3000 0    60   ~ 0
VCCPGM
Text Label 3450 3400 0    60   ~ 0
VCCIO
Text Label 3450 6400 0    60   ~ 0
VCC_PD
Text Label 3450 8000 0    60   ~ 0
VCC_AUX
Text Label 3450 9000 0    60   ~ 0
VCC_GXBL
Text Label 3450 3300 0    60   ~ 0
VCC_AUX
Text Label 5900 6000 0    60   ~ 0
VCC_GXBL
Text Label 5800 8300 0    60   ~ 0
VCC_AUX
Text Label 3450 9400 0    60   ~ 0
RREF_TL
Text Label 5400 4750 0    60   ~ 0
VCC
Text Notes 5300 4600 0    236  ~ 47
1v1 decoupling
Text Label 3450 7800 0    60   ~ 0
VCC_GXBL
Text Label 3450 7600 0    60   ~ 0
VCC_AUX
Text Notes 5300 5700 0    236  ~ 47
1v2 decoupling
Text Notes 5300 6800 0    236  ~ 47
2v5 decoupling
Text Notes 5300 7950 0    236  ~ 47
VCCAUX (2v5) decoupling
Wire Wire Line
	1900 1000 1900 1100
Wire Wire Line
	3400 1000 3400 1100
Wire Wire Line
	3400 1000 3700 1000
Wire Wire Line
	3400 3000 3400 3100
Wire Wire Line
	3400 3000 4000 3000
Wire Wire Line
	3400 3400 3400 3500
Wire Wire Line
	3400 3400 4000 3400
Wire Wire Line
	3400 6400 3400 6500
Wire Wire Line
	3400 6400 3850 6400
Wire Wire Line
	3400 8000 3400 8100
Wire Wire Line
	3400 8000 3850 8000
Wire Wire Line
	3400 9400 4100 9400
Wire Wire Line
	3400 9000 3400 9100
Wire Wire Line
	3400 9000 3950 9000
Wire Wire Line
	3400 3300 3850 3300
Wire Wire Line
	5550 6000 5350 6000
Wire Wire Line
	5550 8300 5350 8300
Wire Wire Line
	3400 7700 3400 7600
Wire Wire Line
	3400 7800 3400 7900
Wire Wire Line
	3400 7800 3950 7800
Wire Wire Line
	3400 7600 3850 7600
Connection ~ 1900 1100
Connection ~ 1900 1200
Connection ~ 1900 1300
Connection ~ 1900 1400
Connection ~ 1900 1500
Connection ~ 1900 1600
Connection ~ 1900 1700
Connection ~ 1900 1800
Connection ~ 1900 1900
Connection ~ 1900 2000
Connection ~ 1900 2100
Connection ~ 1900 2200
Connection ~ 1900 2300
Connection ~ 1900 2400
Connection ~ 1900 2500
Connection ~ 1900 2600
Connection ~ 1900 2700
Connection ~ 1900 2800
Connection ~ 1900 2900
Connection ~ 1900 3000
Connection ~ 1900 3100
Connection ~ 1900 3200
Connection ~ 1900 3300
Connection ~ 1900 3400
Connection ~ 1900 3500
Connection ~ 1900 3600
Connection ~ 1900 3700
Connection ~ 1900 3800
Connection ~ 1900 3900
Connection ~ 1900 4000
Connection ~ 1900 4100
Connection ~ 1900 4200
Connection ~ 1900 4300
Connection ~ 1900 4400
Connection ~ 1900 4500
Connection ~ 1900 4600
Connection ~ 1900 4700
Connection ~ 1900 4800
Connection ~ 1900 4900
Connection ~ 1900 5000
Connection ~ 1900 5100
Connection ~ 1900 5200
Connection ~ 1900 5300
Connection ~ 1900 5400
Connection ~ 1900 5500
Connection ~ 1900 5600
Connection ~ 1900 5700
Connection ~ 1900 5800
Connection ~ 1900 5900
Connection ~ 1900 6000
Connection ~ 1900 6100
Connection ~ 1900 6200
Connection ~ 1900 6300
Connection ~ 1900 6400
Connection ~ 1900 6500
Connection ~ 1900 6600
Connection ~ 1900 6700
Connection ~ 1900 6800
Connection ~ 1900 6900
Connection ~ 1900 7000
Connection ~ 1900 7100
Connection ~ 1900 7200
Connection ~ 1900 7300
Connection ~ 1900 7400
Connection ~ 1900 7500
Connection ~ 1900 7600
Connection ~ 1900 7700
Connection ~ 1900 7800
Connection ~ 1900 7900
Connection ~ 1900 8000
Connection ~ 1900 8100
Connection ~ 1900 8200
Connection ~ 1900 8300
Connection ~ 1900 8400
Connection ~ 1900 8500
Connection ~ 1900 8600
Connection ~ 1900 8700
Connection ~ 1900 8800
Connection ~ 1900 8900
Connection ~ 1900 9000
Connection ~ 1900 9100
Connection ~ 1900 9200
Connection ~ 1900 9300
Connection ~ 1900 9400
Connection ~ 1900 9500
Connection ~ 1900 9600
Connection ~ 1900 9700
Connection ~ 1900 9800
Connection ~ 1900 9900
Connection ~ 1900 10000
Connection ~ 1900 10100
Connection ~ 1900 10200
Connection ~ 1900 10300
Connection ~ 1900 10400
Connection ~ 1900 10500
Connection ~ 3400 1100
Connection ~ 3400 1200
Connection ~ 3400 1300
Connection ~ 3400 1400
Connection ~ 3400 1500
Connection ~ 3400 1600
Connection ~ 3400 1700
Connection ~ 3400 1800
Connection ~ 3400 1900
Connection ~ 3400 2000
Connection ~ 3400 2100
Connection ~ 3400 2200
Connection ~ 3400 2300
Connection ~ 3400 2400
Connection ~ 3400 2500
Connection ~ 3400 2600
Connection ~ 3400 2700
Connection ~ 3400 2800
Connection ~ 3400 3100
Connection ~ 3400 3500
Connection ~ 3400 3600
Connection ~ 3400 3700
Connection ~ 3400 3800
Connection ~ 3400 3900
Connection ~ 3400 4000
Connection ~ 3400 4100
Connection ~ 3400 4200
Connection ~ 3400 4300
Connection ~ 3400 4400
Connection ~ 3400 4500
Connection ~ 3400 4600
Connection ~ 3400 4700
Connection ~ 3400 4800
Connection ~ 3400 4900
Connection ~ 3400 5000
Connection ~ 3400 5100
Connection ~ 3400 5200
Connection ~ 3400 5300
Connection ~ 3400 5400
Connection ~ 3400 5500
Connection ~ 3400 5600
Connection ~ 3400 5700
Connection ~ 3400 5800
Connection ~ 3400 5900
Connection ~ 3400 6000
Connection ~ 3400 6100
Connection ~ 3400 6200
Connection ~ 3400 6500
Connection ~ 3400 6600
Connection ~ 3400 6700
Connection ~ 3400 6800
Connection ~ 3400 6900
Connection ~ 3400 7000
Connection ~ 3400 7100
Connection ~ 3400 7200
Connection ~ 3400 7300
Connection ~ 3400 7400
Connection ~ 3400 8600
Connection ~ 3400 8700
Connection ~ 3400 8800
Connection ~ 3400 8200
Connection ~ 3400 8300
Connection ~ 3400 9200
Connection ~ 3400 3000
Connection ~ 3400 9100
Connection ~ 3400 8100
Connection ~ 3400 8400
Connection ~ 3400 8500
NoConn ~ 5700 1100
NoConn ~ 5700 1200
NoConn ~ 5700 1300
NoConn ~ 5700 1400
NoConn ~ 5700 1500
NoConn ~ 5700 1600
NoConn ~ 5700 1700
NoConn ~ 5700 1800
NoConn ~ 5700 1900
NoConn ~ 5700 2000
NoConn ~ 5700 2100
NoConn ~ 5700 2200
NoConn ~ 5700 2300
NoConn ~ 5700 2400
NoConn ~ 5700 2500
NoConn ~ 5700 2600
NoConn ~ 5700 2700
NoConn ~ 5700 2800
NoConn ~ 5700 2900
NoConn ~ 5700 3000
NoConn ~ 5700 3100
NoConn ~ 5700 3200
Wire Wire Line
	1900 1100 1900 1200
Wire Wire Line
	1900 1200 1900 1300
Wire Wire Line
	1900 1300 1900 1400
Wire Wire Line
	1900 1400 1900 1500
Wire Wire Line
	1900 1500 1900 1600
Wire Wire Line
	1900 1600 1900 1700
Wire Wire Line
	1900 1700 1900 1800
Wire Wire Line
	1900 1800 1900 1900
Wire Wire Line
	1900 1900 1900 2000
Wire Wire Line
	1900 2000 1900 2100
Wire Wire Line
	1900 2100 1900 2200
Wire Wire Line
	1900 2200 1900 2300
Wire Wire Line
	1900 2300 1900 2400
Wire Wire Line
	1900 2400 1900 2500
Wire Wire Line
	1900 2500 1900 2600
Wire Wire Line
	1900 2600 1900 2700
Wire Wire Line
	1900 2700 1900 2800
Wire Wire Line
	1900 2800 1900 2900
Wire Wire Line
	1900 2900 1900 3000
Wire Wire Line
	1900 3000 1900 3100
Wire Wire Line
	1900 3100 1900 3200
Wire Wire Line
	1900 3200 1900 3300
Wire Wire Line
	1900 3300 1900 3400
Wire Wire Line
	1900 3400 1900 3500
Wire Wire Line
	1900 3500 1900 3600
Wire Wire Line
	1900 3600 1900 3700
Wire Wire Line
	1900 3700 1900 3800
Wire Wire Line
	1900 3800 1900 3900
Wire Wire Line
	1900 3900 1900 4000
Wire Wire Line
	1900 4000 1900 4100
Wire Wire Line
	1900 4100 1900 4200
Wire Wire Line
	1900 4200 1900 4300
Wire Wire Line
	1900 4300 1900 4400
Wire Wire Line
	1900 4400 1900 4500
Wire Wire Line
	1900 4500 1900 4600
Wire Wire Line
	1900 4600 1900 4700
Wire Wire Line
	1900 4700 1900 4800
Wire Wire Line
	1900 4800 1900 4900
Wire Wire Line
	1900 4900 1900 5000
Wire Wire Line
	1900 5000 1900 5100
Wire Wire Line
	1900 5100 1900 5200
Wire Wire Line
	1900 5200 1900 5300
Wire Wire Line
	1900 5300 1900 5400
Wire Wire Line
	1900 5400 1900 5500
Wire Wire Line
	1900 5500 1900 5600
Wire Wire Line
	1900 5600 1900 5700
Wire Wire Line
	1900 5700 1900 5800
Wire Wire Line
	1900 5800 1900 5900
Wire Wire Line
	1900 5900 1900 6000
Wire Wire Line
	1900 6000 1900 6100
Wire Wire Line
	1900 6100 1900 6200
Wire Wire Line
	1900 6200 1900 6300
Wire Wire Line
	1900 6300 1900 6400
Wire Wire Line
	1900 6400 1900 6500
Wire Wire Line
	1900 6500 1900 6600
Wire Wire Line
	1900 6600 1900 6700
Wire Wire Line
	1900 6700 1900 6800
Wire Wire Line
	1900 6800 1900 6900
Wire Wire Line
	1900 6900 1900 7000
Wire Wire Line
	1900 7000 1900 7100
Wire Wire Line
	1900 7100 1900 7200
Wire Wire Line
	1900 7200 1900 7300
Wire Wire Line
	1900 7300 1900 7400
Wire Wire Line
	1900 7400 1900 7500
Wire Wire Line
	1900 7500 1900 7600
Wire Wire Line
	1900 7600 1900 7700
Wire Wire Line
	1900 7700 1900 7800
Wire Wire Line
	1900 7800 1900 7900
Wire Wire Line
	1900 7900 1900 8000
Wire Wire Line
	1900 8000 1900 8100
Wire Wire Line
	1900 8100 1900 8200
Wire Wire Line
	1900 8200 1900 8300
Wire Wire Line
	1900 8300 1900 8400
Wire Wire Line
	1900 8400 1900 8500
Wire Wire Line
	1900 8500 1900 8600
Wire Wire Line
	1900 8600 1900 8700
Wire Wire Line
	1900 8700 1900 8800
Wire Wire Line
	1900 8800 1900 8900
Wire Wire Line
	1900 8900 1900 9000
Wire Wire Line
	1900 9000 1900 9100
Wire Wire Line
	1900 9100 1900 9200
Wire Wire Line
	1900 9200 1900 9300
Wire Wire Line
	1900 9300 1900 9400
Wire Wire Line
	1900 9400 1900 9500
Wire Wire Line
	1900 9500 1900 9600
Wire Wire Line
	1900 9600 1900 9700
Wire Wire Line
	1900 9700 1900 9800
Wire Wire Line
	1900 9800 1900 9900
Wire Wire Line
	1900 9900 1900 10000
Wire Wire Line
	1900 10000 1900 10100
Wire Wire Line
	1900 10100 1900 10200
Wire Wire Line
	1900 10200 1900 10300
Wire Wire Line
	1900 10300 1900 10400
Wire Wire Line
	1900 10400 1900 10500
Wire Wire Line
	1900 10500 1900 10600
Wire Wire Line
	3400 1100 3400 1200
Wire Wire Line
	3400 1200 3400 1300
Wire Wire Line
	3400 1300 3400 1400
Wire Wire Line
	3400 1400 3400 1500
Wire Wire Line
	3400 1500 3400 1600
Wire Wire Line
	3400 1600 3400 1700
Wire Wire Line
	3400 1700 3400 1800
Wire Wire Line
	3400 1800 3400 1900
Wire Wire Line
	3400 1900 3400 2000
Wire Wire Line
	3400 2000 3400 2100
Wire Wire Line
	3400 2100 3400 2200
Wire Wire Line
	3400 2200 3400 2300
Wire Wire Line
	3400 2300 3400 2400
Wire Wire Line
	3400 2400 3400 2500
Wire Wire Line
	3400 2500 3400 2600
Wire Wire Line
	3400 2600 3400 2700
Wire Wire Line
	3400 2700 3400 2800
Wire Wire Line
	3400 2800 3400 2900
Wire Wire Line
	3400 3100 3400 3200
Wire Wire Line
	3400 3500 3400 3600
Wire Wire Line
	3400 3600 3400 3700
Wire Wire Line
	3400 3700 3400 3800
Wire Wire Line
	3400 3800 3400 3900
Wire Wire Line
	3400 3900 3400 4000
Wire Wire Line
	3400 4000 3400 4100
Wire Wire Line
	3400 4100 3400 4200
Wire Wire Line
	3400 4200 3400 4300
Wire Wire Line
	3400 4300 3400 4400
Wire Wire Line
	3400 4400 3400 4500
Wire Wire Line
	3400 4500 3400 4600
Wire Wire Line
	3400 4600 3400 4700
Wire Wire Line
	3400 4700 3400 4800
Wire Wire Line
	3400 4800 3400 4900
Wire Wire Line
	3400 4900 3400 5000
Wire Wire Line
	3400 5000 3400 5100
Wire Wire Line
	3400 5100 3400 5200
Wire Wire Line
	3400 5200 3400 5300
Wire Wire Line
	3400 5300 3400 5400
Wire Wire Line
	3400 5400 3400 5500
Wire Wire Line
	3400 5500 3400 5600
Wire Wire Line
	3400 5600 3400 5700
Wire Wire Line
	3400 5700 3400 5800
Wire Wire Line
	3400 5800 3400 5900
Wire Wire Line
	3400 5900 3400 6000
Wire Wire Line
	3400 6000 3400 6100
Wire Wire Line
	3400 6100 3400 6200
Wire Wire Line
	3400 6200 3400 6300
Wire Wire Line
	3400 6500 3400 6600
Wire Wire Line
	3400 6600 3400 6700
Wire Wire Line
	3400 6700 3400 6800
Wire Wire Line
	3400 6800 3400 6900
Wire Wire Line
	3400 6900 3400 7000
Wire Wire Line
	3400 7000 3400 7100
Wire Wire Line
	3400 7100 3400 7200
Wire Wire Line
	3400 7200 3400 7300
Wire Wire Line
	3400 7300 3400 7400
Wire Wire Line
	3400 7400 3400 7500
Wire Wire Line
	3400 8600 3400 8700
Wire Wire Line
	3400 8700 3400 8800
Wire Wire Line
	3400 8800 3400 8900
Wire Wire Line
	3400 8200 3400 8300
Wire Wire Line
	3400 8300 3400 8400
Wire Wire Line
	3400 9200 3400 9300
Wire Wire Line
	3400 9100 3400 9200
Wire Wire Line
	3400 8100 3400 8200
Wire Wire Line
	3400 8400 3400 8500
Wire Wire Line
	3400 8500 3400 8600
Wire Wire Line
	6400 6200 8550 6200
Wire Wire Line
	5750 6000 8550 6000
Wire Wire Line
	6400 8500 8550 8500
Wire Wire Line
	5750 8300 8550 8300
Wire Wire Line
	5350 7100 9000 7100
Wire Wire Line
	5350 4750 10850 4750
Wire Wire Line
	5350 4950 10850 4950
Wire Wire Line
	5350 7300 9000 7300
$EndSCHEMATC
